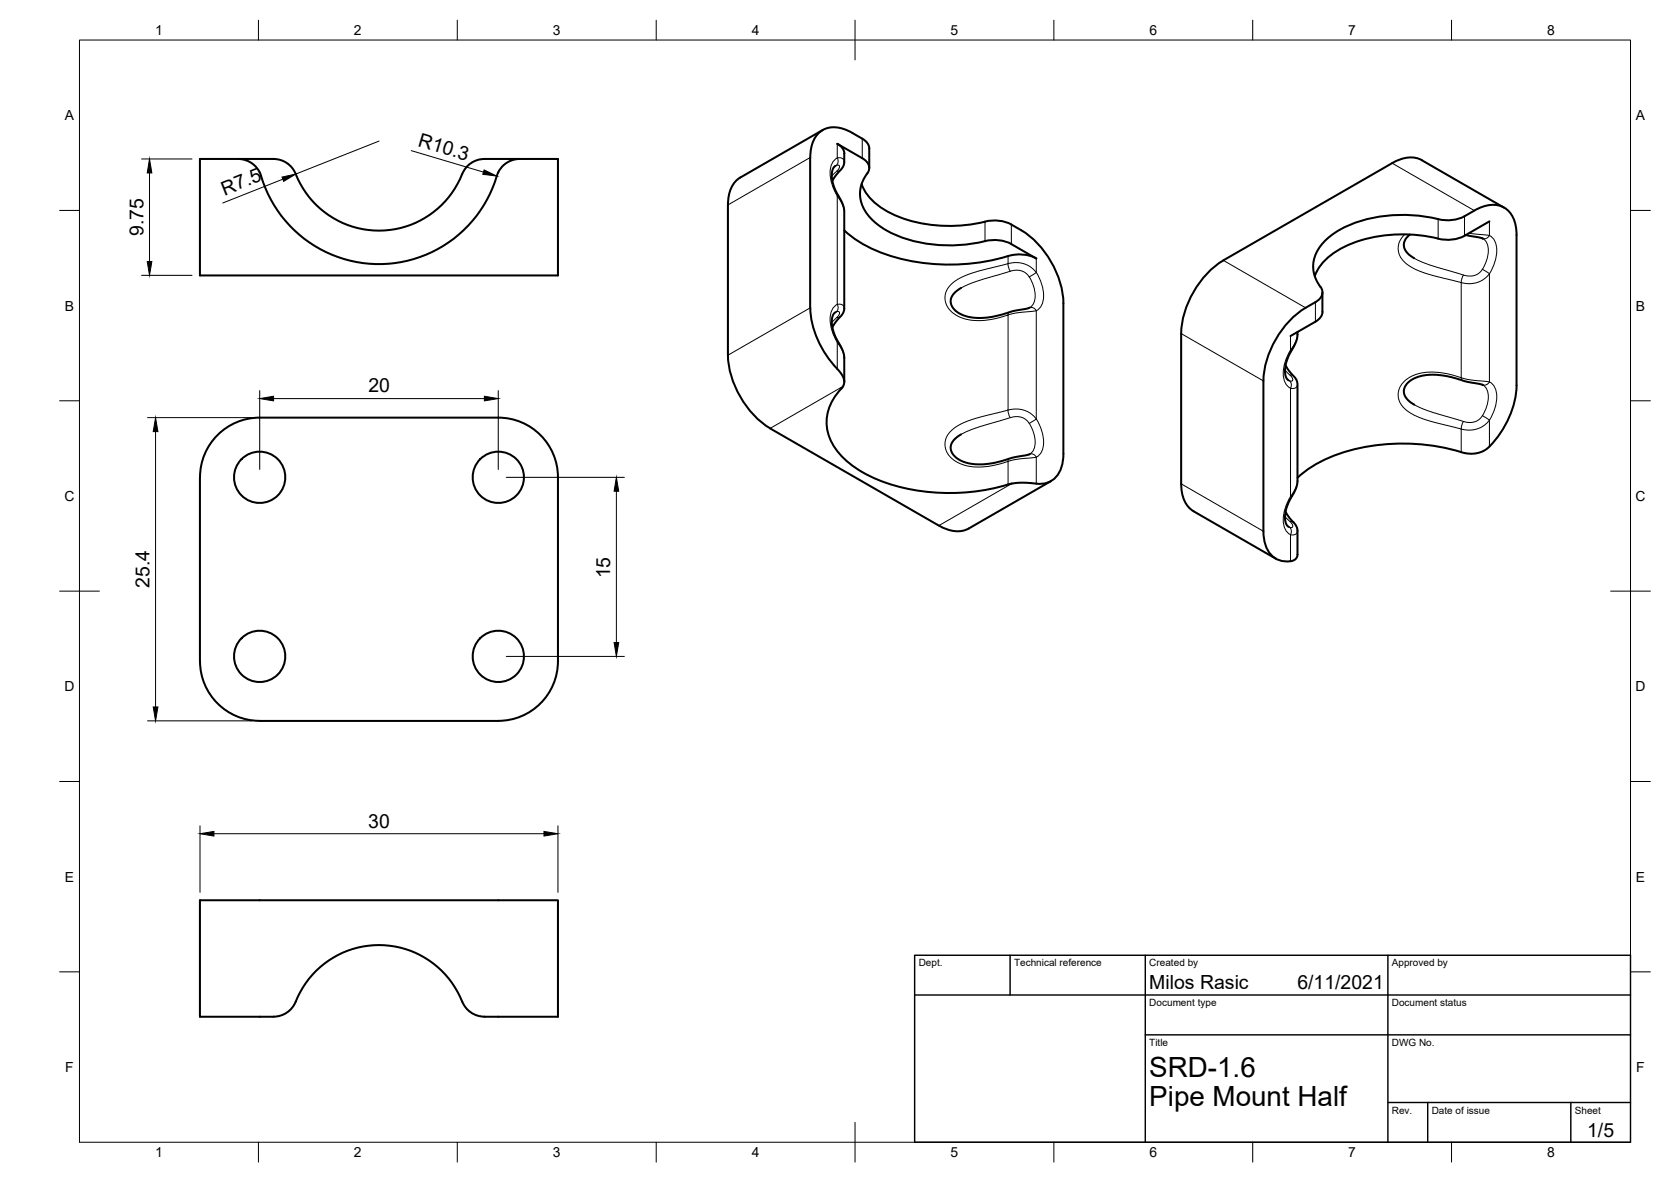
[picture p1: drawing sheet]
<svg xmlns="http://www.w3.org/2000/svg" width="420mm" height="297mm" viewBox="0 0 420 297" stroke-linecap="round" stroke-linejoin="round" font-family="sans-serif">
<!-- layer: Visible -->
<g fill="none" stroke="#000" stroke-width=".51">
<path d="M59.9 39.9h8.9a6.4 6.4 0 0 1 6.1 5.1 22.6 22.6 0 0 0 21.5 12.9 22.6 22.6 0 0 0 20.2-14.9 6 6 0 0 1 5.2-3.1h8.9M59.9 39.9h-9.6v29.3h90v-29.3h-9.6M59.9 39.9l1.6 .3 1.4 .6 1.5 1.2 .9 1.3M130.7 39.9l-1.6 .3-1.5 .6-1.4 1.2-.8 1.1a35 35 0 0 1-10.1 15.9 31 31 0 0 1-50-15.7M203.7 39.6v37.7a25 25 0 0 0 7.4 16l.8 1.2 .3 1v.9l-.2 .7a12.4 12.4 0 0 0-3.7 12.2 17.6 17.6 0 0 0 8.6 9.4 48.4 48.4 0 0 0 32.7 4.1l5.6-1.4 2.1-.1 3.3 .2M203.7 39.6a7.7 7.7 0 0 1 3.1-6.9 7.2 7.2 0 0 1 7.5 .7 9 9 0 0 1 3.8 2.6l.5 1.3v4.9M206.8 32.7l-20.6 11.9M186.2 44.6a7.4 7.4 0 0 0-3.2 6.9v37.8a23.5 23.5 0 0 0 10.6 18.3M209.3 45.5l1-1.6 1.6-1.9 .4-1.3a4.2 4.2 0 0 0-.5-3.4l-1.3-1.2 6.3 3.7a2.55 2.55 0 0 1 1.3 3.8 8.3 8.3 0 0 0 1.2 11.6 27.8 27.8 0 0 0 18.5 6.5 48.8 48.8 0 0 0 11.6-1.4l2.6 .2 1.6 .5 7 4M210.1 41.7l-.5 .4-.3 .9v2.3l.7 2.4 1.9 3.6 .4 1.6v24.8l-.4 1.1-1.8 2.2-.8 1.3M212.3 57.9a34.9 34.9 0 0 0 19.4 8.1 52.3 52.3 0 0 0 22.6-1.9 9.4 9.4 0 0 1 6.3 .8M216.6 46.3a14.7 14.7 0 0 0 8.8 7.9 37.1 37.1 0 0 0 23.1 1.3l1.8-.1 1.7 .2 2.3 .8"/>
<path d="M254.3 56.4a23.4 23.4 0 0 1 13.1 19.8v37.8a7.1 7.1 0 0 1-3.8 7.2l-1.9 .4-1.1-.1M350 41l-42.4 24.4a23.4 23.4 0 0 0-10.6 18.4M354.5 59l-1.2 1.3-.3 1.6 .7 1.5 1.9 1.5M357.5 40.3l20.7 11.9M357.5 40.3a7.3 7.3 0 0 0-7.5 .7M368.2 54.3a10.3 10.3 0 0 1-8.2 .4 35.4 35.4 0 0 0-23.2 3.1 11.6 11.6 0 0 0-6.6 8.9 9.4 9.4 0 0 0 2.2 6 2.63 2.63 0 0 1-1.6 3.2 23.5 23.5 0 0 0-13.1 19.8v37.8a7.1 7.1 0 0 0 3.8 7.2 5.6 5.6 0 0 0 3.5 .2l.8-.4 .4-.8v-6.6l-.5-1.3-1.4-1.6-1.1-1.6M368.6 59.1l4.3 .9M370.7 52.9l-2.5 1.4M370.7 52.9a7.6 7.6 0 0 1 7.5-.7 7.3 7.3 0 0 1 3.1 6.9v37.7a21.9 21.9 0 0 1-7.7 16.2l-1.2 .6-1.3 .3h-2.8M374.5 55.6l-6.3 3.7a10 10 0 0 1-7.9 .3 35.6 35.6 0 0 0-23.5 3.1 13 13 0 0 0-6.2 6.7M210.1 78.5l-.5 .4-.3 .8-.1 1.8 .8 3 1.6 2.9 .6 1.6 .1 7M241.6 72.4l-1.4 1-.8 1-.3 1v1l.5 1 .7 .7 1 .7 1.8 .7 2.8 .4 2.7-.1 10.3-2.5"/>
<path d="M332.5 73.5v4.9a3 3 0 0 1-1.7 2.4l-6.3 3.6M297 83.8v37.8a7.7 7.7 0 0 0 3.1 6.9l20.7 11.9M323.2 91.8l.9 1.4 1.7 2 .4 1.2v24.6l-.3 1.7-1.9 3.5-.8 2.4-.1 1.1 .1 1.5 .4 .8 .4 .4M326.2 83.4v1.4l-.3 1.1-1.9 3.5-.8 2.4v2.5l.4 .9 .4 .4M372.9 96.8l-4.3-.9-3.6-1.1-2.1-.4-3.5-.2-2.7 .4-1.6 .7-1 .8-.8 1-.3 1 .1 .9 .5 1 1.1 1.1 .9 .6M65.3 105h60a15 15 0 0 1 15 15v46.2a15 15 0 0 1-15 15h-60M65.3 105a15 15 0 0 0-15 15v46.2a15 15 0 0 0 15 15M193.6 107.7l42.5 24.4M241.6 109.2l-1.4 1-.8 1-.3 .9v.8l.4 1 .8 1 1.2 .8 1.5 .6 2.7 .4 3.1-.2 2.6-.5 3.2-1 4.3-.9M368.4 113.9a51.1 51.1 0 0 0-34.6 1.3 27 27 0 0 0-7.5 4.9M264.2 120.9l-20.6 11.9a7.3 7.3 0 0 1-7.5-.7M68.8 255.5h-18.5v-29.3h90v29.3h-18.5"/>
<path d="M121.8 255.5a6.4 6.4 0 0 1-6.1-5 22.6 22.6 0 0 0-21.5-13 22.6 22.6 0 0 0-20.2 14.9 6 6 0 0 1-5.2 3.1"/>
<circle cx="65.3" cy="119.9" r="6.4"/>
<circle cx="125.3" cy="119.9" r="6.4"/>
<circle cx="65.3" cy="164.9" r="6.4"/>
<circle cx="125.3" cy="164.9" r="6.4"/>
</g>
<!-- layer: Visible Narrow -->
<g fill="none" stroke="#000" stroke-width=".25">
<path d="M203.7 39.6l-20.7 11.9M210.5 39.7l1.2 .1 .5 .4 .1 .5M210.5 36.1v3.6M210.5 39.7a1.45 1.45 0 0 1-.3 1.9M210.5 39.7a4.5 4.5 0 0 0-1.7 5.1l.7 2.3 1 2.2M216.8 34.8v5M210.2 41.6h.8v.6l-1.9 2M210.2 41.6l-.1 .1M210.5 49.3l1.4 2.2 .4 1.7M210.5 49.3v27.2M210.7 49.1l-.2 .2M211.3 42.8l-.9 .2"/>
<path d="M247.7 55.7v4.9M254.3 56.4v4.9M350 41l20.7 11.9M353.2 58.9l-.4 .4a4.8 4.8 0 0 0 1.6 7.5l1.6 1 2.4 .9 9 2.3v23.9l-4.6-1.2a11.1 11.1 0 0 0-9.7 2.1l-1 1.3-.5 1.6 .1 1.6 .7 1.5 1.5 1.5 3.2 1.7 3.6 1.1 6.7 1.7v5.8M361.6 55.1v4.9M368.2 54.3v5M369.4 58.6l5.1 .6M372.9 60a4 4 0 0 1 1.2 4.3l-.7 2-.6 1.4 1.7 1.1M374.5 55.6v3.6M374.5 59.2a1.39 1.39 0 0 1-1.7 .7M374.5 59.2a4.5 4.5 0 0 1 1.7 5.1l-.6 2.3-1.1 2.2M203.7 77.4l-20.7 11.9"/>
<path d="M210.2 78.4l.7-.1 .2 .6-.4 .6-1.6 1.5M210.5 76.5l1.3 .1 .4 .3 .1 .6M210.5 76.5a1.41 1.41 0 0 1-.4 2M210.5 76.5a4.5 4.5 0 0 0-1.7 5.1l.7 2.3 1 2.2M211.3 79.6l-.9 .2M253.5 64.4v1.9l-8.6 2.2-4 1.7-1.3 .8-1.2 1.4-.6 1.2-.2 1.3 .4 1.7 .9 1.4 1.7 1.3 2.2 .9 2.7 .4 2.1-.1 3-.5 2.9-.9v24l-8.3 2.1-1.9 .6-2.3 1.1-1.5 1-1.1 1.2-.6 1.2-.2 1.3 .4 1.8 1.2 1.7 1.5 1.1 2.3 .8 2.2 .4 2.4-.1 3.3-.6 2.6-.8v5.9M254 68.1l-.3-.6-.2-1.2 2.6-.3 1.2 .2 1.3 .6 1.2 .8 .8 .9M258.8 69.6l-.7-.8-1-.6-1.1-.3-1.1 .1-9.5 2.7-3.8 1.7M258.8 69.6a7.3 7.3 0 0 1 .9 7l-.8 .7M258.9 77.4a1.33 1.33 0 0 1 1.7 .7M260.6 78.1l-4.9 .5-2.2 .5 .2-.6M260.6 65v3.5"/>
<path d="M260.6 78.1v27.2M260.6 68.5l-1.8 1.1M260.6 68.5a9.1 9.1 0 0 1 1.2 8.4l-1.2 1.2M307.6 65.4l20.7 12M330.8 75.9v4.9M355.6 64.9l3.7 1.6 9.5 2.8 1.2 .1 1.2-.3 .8-.6 .7-.8M374.5 68.8l-.8 .9-1.1 .8-1.6 .6-1.4 .2-2.2-.3 .2-1.2 .4-.7M374.5 68.8v27.2M210.5 86.1l1.2 1.8 .5 1.1 .1 1M210.5 86.1v6.6M210.7 85.9l-.2 .2M212 97.1l-18.4 10.6"/>
<path d="M297 83.8l20.7 11.9M323.1 93.1l1.9 1.9-.1 .7h-.8a1.36 1.36 0 0 1 .4 1.9M324 95.6h.1M324.3 94.2l1 .3M324.5 88a9.1 9.1 0 0 0-1.2 8.4l1.2 1.2M324.5 84.4v3.6M324.5 97.6v27.2M324.5 88l.2 .2M326.2 84.1l-.4 1.7-1.3 2.2M326.2 96.6l-.1 .6-.3 .3-1.3 .1M367.7 95.6l-.3-.7 2.6 .6 4.5 .5M372.9 96.8a4 4 0 0 1 1.2 4.3l-.7 2-.6 1.4 1.7 1"/>
<path d="M374.5 96a1.39 1.39 0 0 1-1.7 .7M374.5 96a4.5 4.5 0 0 1 1.7 5.1l-.6 2.3-1.1 2.2M254 104.9l-.3-.6-.2-1.2 2.4-.3 2.5 .6 1.4 1 .8 .9M258.8 106.4l-.5-.6-1-.7-1.4-.4-1.1 .1-9 2.6-4.2 1.8M258.8 106.4a7.3 7.3 0 0 1 .9 7l-.8 .7M258.9 114.1a1.33 1.33 0 0 1 1.7 .8M260.6 114.9l-4.4 .4-2.7 .6 .2-.6M260.6 114.9v6.6M260.6 105.3l-1.8 1.1M260.6 105.3a9.1 9.1 0 0 1 1.2 8.4l-1.2 1.2M355.6 101.7l4.3 1.8 8.8 2.6 1.4 .1 1-.3 1-.6 .6-.8M374.5 105.6l-1 1.1-1.2 .7-1.1 .5-1.4 .2-2.4-.3 .2-1.2 .4-.7"/>
<path d="M374.5 105.6v6.6M254.4 121.5l-18.3 10.6M297 121.6l20.7 11.9M323.1 129.8l1.6 1.6 .3 .6-.1 .5-.8-.1M324 132.4h.1M324.2 132.4a1.38 1.38 0 0 1 .3 2M324.3 131.1l1 .2M324.5 124.8a9.1 9.1 0 0 0-1.2 8.4l1.2 1.2M324.5 134.4v6.6M324.5 124.8l.2 .2M326.2 120.9l-.4 1.7-1.3 2.2M326.2 133.4l-.1 .5-.4 .4-1.2 .1"/>
</g>
<!-- layer: Border -->
<g fill="none" stroke="#000" stroke-width=".25">
<path d="M20 10.1h390v276.9h-390zM65 5.1v5M115 5.1v5M165 5.1v5M215 5.1v10M265 5.1v5M315 5.1v5M365 5.1v5M15 52.9h5M410 52.9h5M15 100.7h5M410 100.7h5"/>
<path d="M15 148.6h10M405 148.6h10M15 196.4h5M410 196.4h5M15 244.2h5M410 244.2h5M65 287v5M115 287v5M165 287v5M215 282.1v9.9M265 287v5M315 287v5"/>
<path d="M365 287v5"/>
</g>
<!-- layer: TitleBlock -->
<path d="M230 240.1h180v46.9h-180zM230 250h180M254 240.1v9.9M288 240.1v46.9M349 240.1v46.9M288 260.1h122M349 277.1h61M359 277.1v9.9M395 277.1v9.9" fill="none" stroke="#000" stroke-width=".36"/>
<!-- layer: Dimensions -->
<g fill="none" stroke="#000" stroke-width=".25">
<path d="M35.6 39.9h12.7M95.3 35.5l-20.9 8.2M103.4 37.9l18.2 5.4M37.6 43.5v22.2M71.1 45l-15.1 6M35.6 69.2h12.7M65.3 98.2v19.8M125.3 98.2v19.8M37.1 105h26.2M39.1 108.5v69.2M68.8 100.2h53M127.3 120h29.7"/>
<path d="M155 123.5v38M127.3 165h29.7M37.1 181.2h26.2M50.3 207.5v16.7M53.8 209.5h83M140.3 207.5v16.7"/>
</g>
<path d="M37.6 39.9l.6 3.6h-1.2zM70.9 44.5l3.5-.8-3.1 1.9zM121.7 42.7l3.2 1.5-3.5-.4zM37 65.7h1.2l-.6 3.5zM65.3 100.2l3.5-.6v1.1zM121.8 99.6l3.5 .6-3.5 .5zM39.1 105l.6 3.5h-1.2zM155 120l.6 3.5h-1.2zM38.5 177.7h1.2l-.6 3.5zM154.4 161.5h1.2l-.6 3.5zM50.3 209.5l3.5-.6v1.2zM136.8 208.9l3.5 .6-3.5 .6z" fill="#000" stroke="#000" stroke-width=".25"/>
<g font-size="7">
<text x="289" y="270.6">SRD-1.6</text>
<text x="289" y="278.1">Pipe Mount Half</text>
</g>
<g font-size="4.9">
<text x="104.9" y="36.7" transform="rotate(17 104.9 36.7)">R10.3</text>
<text x="56.5" y="49.2" transform="rotate(-22 56.5 49.2)">R7.5</text>
<text x="36" y="59.3" transform="rotate(-90 36 59.3)">9.75</text>
<text x="92.6" y="98.6">20</text>
<text x="37.5" y="147.8" transform="rotate(-90 37.5 147.8)">25.4</text>
<text x="153.4" y="145.3" transform="rotate(-90 153.4 145.3)">15</text>
<text x="92.6" y="208">30</text>
<text x="289" y="248.5">Milos Rasic</text>
<text x="326.2" y="248.5">6/11/2021</text>
<text x="399.1" y="285.7">1/5</text>
</g>
<g font-size="3.5">
<text x="39" y="8.8">1</text>
<text x="89" y="8.8">2</text>
<text x="139" y="8.8">3</text>
<text x="189" y="8.8">4</text>
<text x="239" y="8.8">5</text>
<text x="289" y="8.8">6</text>
<text x="339" y="8.8">7</text>
<text x="389" y="8.8">8</text>
<text x="16.3" y="30.2">A</text>
<text x="411.3" y="30.2">A</text>
<text x="16.3" y="78">B</text>
<text x="411.3" y="78">B</text>
<text x="16.2" y="125.9">C</text>
<text x="411.2" y="125.9">C</text>
<text x="16.2" y="173.7">D</text>
<text x="411.2" y="173.7">D</text>
<text x="16.3" y="221.6">E</text>
<text x="411.3" y="221.6">E</text>
<text x="16.4" y="269.4">F</text>
<text x="411.4" y="269.4">F</text>
<text x="39" y="290.8">1</text>
<text x="89" y="290.8">2</text>
<text x="139" y="290.8">3</text>
<text x="189" y="290.8">4</text>
<text x="239" y="290.8">5</text>
<text x="289" y="290.8">6</text>
<text x="339" y="290.8">7</text>
<text x="389" y="290.8">8</text>
</g>
<g font-size="2.5">
<text x="231" y="242.9">Dept.</text>
<text x="255" y="242.9">Technical reference</text>
<text x="289" y="242.9">Created by</text>
<text x="350" y="242.9">Approved by</text>
<text x="289" y="252.8">Document type</text>
<text x="350" y="252.8">Document status</text>
<text x="289" y="262.9">Title</text>
<text x="350" y="262.9">DWG No.</text>
<text x="350" y="279.9">Rev.</text>
<text x="360" y="279.9">Date of issue</text>
<text x="396" y="279.9">Sheet</text>
</g>
</svg>
